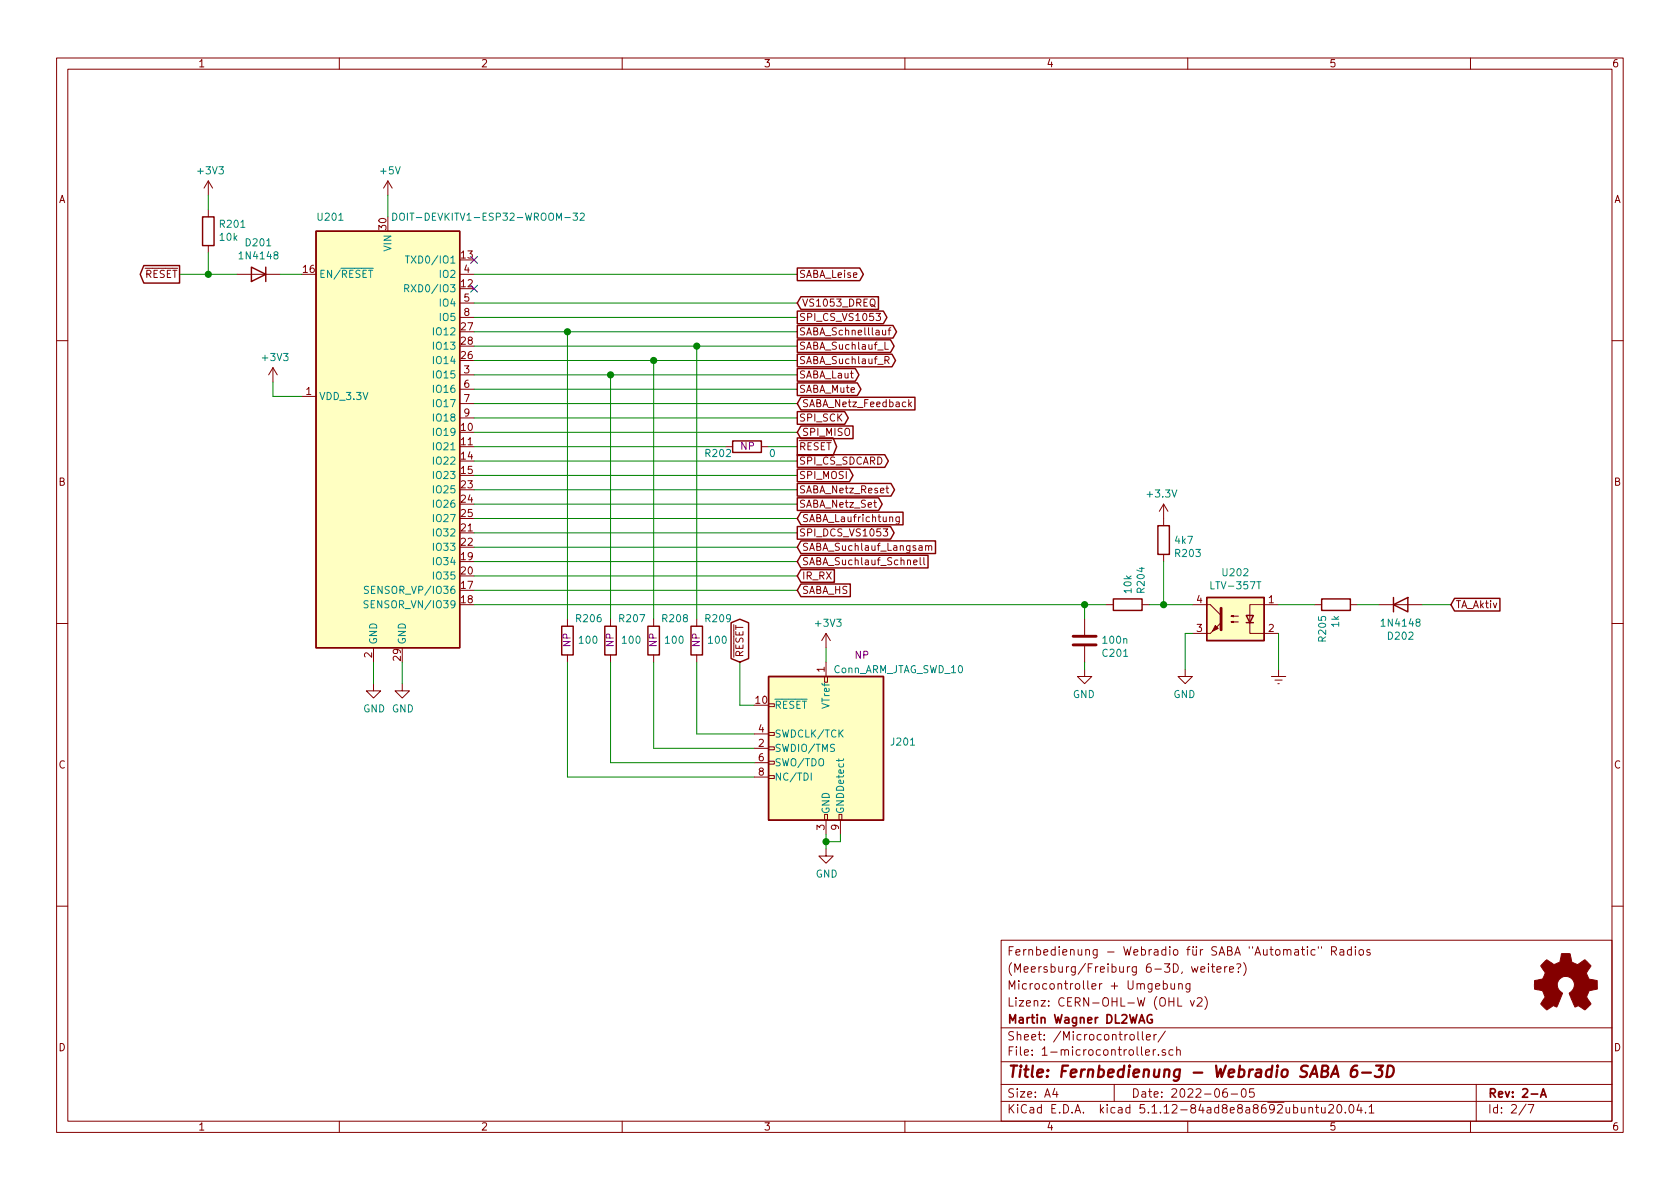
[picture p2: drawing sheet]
EESchema Schematic File Version 4
EELAYER 30 0
EELAYER END
$Descr A4 11693 8268
encoding utf-8
Sheet 2 7
Title "Fernbedienung - Webradio SABA 6-3D"
Date "2022-06-05"
Rev "2-A"
Comp "Martin Wagner DL2WAG"
Comment1 "Lizenz: CERN-OHL-W (OHL v2)"
Comment2 "Microcontroller + Umgebung"
Comment3 "(Meersburg/Freiburg 6-3D, weitere?)"
Comment4 "Fernbedienung - Webradio für SABA \"Automatic\" Radios"
$EndDescr
Text GLabel 1250 1900 0    50   Output ~ 0
~RESET
Wire Wire Line
	1950 1900 2100 1900
$Comp
L power:GND #PWR0209
U 1 1
P 2600 4750
F 0 "#PWR0209" H 2600 4500 50  0001 C CNN
F 1 "GND" H 2605 4577 50  0000 C CNN
F 2 "" H 2600 4750 50  0001 C CNN
F 3 "" H 2600 4750 50  0001 C CNN
	1    2600 4750
	1    0    0    -1  
$EndComp
$Comp
L power:GND #PWR0210
U 1 1
P 2800 4750
F 0 "#PWR0210" H 2800 4500 50  0001 C CNN
F 1 "GND" H 2805 4577 50  0000 C CNN
F 2 "" H 2800 4750 50  0001 C CNN
F 3 "" H 2800 4750 50  0001 C CNN
	1    2800 4750
	1    0    0    -1  
$EndComp
Wire Wire Line
	2600 4600 2600 4750
Wire Wire Line
	2800 4600 2800 4750
$Comp
L power:+3V3 #PWR0203
U 1 1
P 1900 2650
F 0 "#PWR0203" H 1900 2500 50  0001 C CNN
F 1 "+3V3" H 1915 2823 50  0000 C CNN
F 2 "" H 1900 2650 50  0001 C CNN
F 3 "" H 1900 2650 50  0001 C CNN
	1    1900 2650
	1    0    0    -1  
$EndComp
Wire Wire Line
	1900 2650 1900 2750
Wire Wire Line
	1900 2750 2100 2750
$Comp
L power:+5V #PWR0202
U 1 1
P 2700 1350
F 0 "#PWR0202" H 2700 1200 50  0001 C CNN
F 1 "+5V" H 2715 1523 50  0000 C CNN
F 2 "" H 2700 1350 50  0001 C CNN
F 3 "" H 2700 1350 50  0001 C CNN
	1    2700 1350
	1    0    0    -1  
$EndComp
Wire Wire Line
	2700 1350 2700 1500
$Comp
L Graphic:Logo_Open_Hardware_Small #LOGO201
U 1 1
P 10900 6850
F 0 "#LOGO201" H 10900 7125 50  0001 C CNN
F 1 "Logo_Open_Hardware_Small" H 10900 6625 50  0001 C CNN
F 2 "" H 10900 6850 50  0001 C CNN
F 3 "~" H 10900 6850 50  0001 C CNN
	1    10900 6850
	1    0    0    -1  
$EndComp
Text GLabel 5550 2900 2    50   Output ~ 0
SPI_SCK
Wire Wire Line
	5550 2900 3300 2900
Text GLabel 5550 3000 2    50   Input ~ 0
SPI_MISO
Wire Wire Line
	3300 3000 5550 3000
Text GLabel 5550 3700 2    50   Output ~ 0
SPI_DCS_VS1053
Text GLabel 5550 2200 2    50   Output ~ 0
SPI_CS_VS1053
Text GLabel 5550 2100 2    50   Input ~ 0
VS1053_DREQ
Wire Wire Line
	5550 2100 3300 2100
Wire Wire Line
	5550 2200 3300 2200
Wire Wire Line
	5550 3700 3300 3700
Text GLabel 5550 3200 2    50   Output ~ 0
SPI_CS_SDCARD
NoConn ~ 3300 1800
Wire Wire Line
	5550 1900 3300 1900
Wire Wire Line
	5550 2600 4250 2600
Wire Wire Line
	5550 3200 3300 3200
Text GLabel 5550 4000 2    50   Input ~ 0
IR_RX
Wire Wire Line
	5550 4000 3300 4000
Text GLabel 5550 4100 2    50   Input ~ 0
SABA_HS
Wire Wire Line
	5550 3900 3300 3900
Text GLabel 5550 2500 2    50   Output ~ 0
SABA_Suchlauf_R
Text GLabel 5550 2400 2    50   Output ~ 0
SABA_Suchlauf_L
Wire Wire Line
	3300 2300 3950 2300
Wire Wire Line
	3300 2400 4850 2400
Text GLabel 5550 2700 2    50   Output ~ 0
SABA_Mute
Text GLabel 5550 3500 2    50   Output ~ 0
SABA_Netz_Set
Text GLabel 5550 3600 2    50   Input ~ 0
SABA_Laufrichtung
Text GLabel 5550 3800 2    50   Input ~ 0
SABA_Suchlauf_Langsam
Text GLabel 5550 3900 2    50   Input ~ 0
SABA_Suchlauf_Schnell
Wire Wire Line
	5550 3400 3300 3400
Wire Wire Line
	5550 3500 3300 3500
Wire Wire Line
	5550 3600 3300 3600
Wire Wire Line
	5550 3800 3300 3800
Wire Wire Line
	5550 4100 3300 4100
$Comp
L Connector:Conn_ARM_JTAG_SWD_10 J201
U 1 1
P 5750 5200
F 0 "J201" H 5307 5246 50  0000 R CNN
F 1 "Conn_ARM_JTAG_SWD_10" H 5700 5750 50  0000 R CNN
F 2 "Connector_PinHeader_1.27mm:PinHeader_2x05_P1.27mm_Vertical" H 5750 5200 50  0001 C CNN
F 3 "http://infocenter.arm.com/help/topic/com.arm.doc.ddi0314h/DDI0314H_coresight_components_trm.pdf" V 5400 3950 50  0001 C CNN
F 4 "NP" H 5500 5850 50  0000 C CNN "Placement"
	1    5750 5200
	-1   0    0    -1  
$EndComp
Text GLabel 5150 4600 1    50   BiDi ~ 0
~RESET
$Comp
L power:+3V3 #PWR0205
U 1 1
P 5750 4500
F 0 "#PWR0205" H 5750 4350 50  0001 C CNN
F 1 "+3V3" H 5765 4673 50  0000 C CNN
F 2 "" H 5750 4500 50  0001 C CNN
F 3 "" H 5750 4500 50  0001 C CNN
	1    5750 4500
	1    0    0    -1  
$EndComp
$Comp
L power:GND #PWR0211
U 1 1
P 5750 5900
F 0 "#PWR0211" H 5750 5650 50  0001 C CNN
F 1 "GND" H 5755 5727 50  0000 C CNN
F 2 "" H 5750 5900 50  0001 C CNN
F 3 "" H 5750 5900 50  0001 C CNN
	1    5750 5900
	1    0    0    -1  
$EndComp
$Comp
L Device:R R206
U 1 1
P 3950 4450
F 0 "R206" H 3900 4300 50  0000 R CNN
F 1 "100" H 3880 4450 50  0000 R CNN
F 2 "Resistor_SMD:R_0603_1608Metric" V 3880 4450 50  0001 C CNN
F 3 "~" H 3950 4450 50  0001 C CNN
F 4 "NP" V 3950 4500 50  0000 R CNN "Placement"
	1    3950 4450
	-1   0    0    1   
$EndComp
$Comp
L Device:R R207
U 1 1
P 4250 4450
F 0 "R207" H 4200 4300 50  0000 R CNN
F 1 "100" H 4180 4450 50  0000 R CNN
F 2 "Resistor_SMD:R_0603_1608Metric" V 4180 4450 50  0001 C CNN
F 3 "~" H 4250 4450 50  0001 C CNN
F 4 "NP" V 4250 4500 50  0000 R CNN "Placement"
	1    4250 4450
	-1   0    0    1   
$EndComp
$Comp
L Device:R R209
U 1 1
P 4850 4450
F 0 "R209" H 4800 4300 50  0000 R CNN
F 1 "100" H 4780 4450 50  0000 R CNN
F 2 "Resistor_SMD:R_0603_1608Metric" V 4780 4450 50  0001 C CNN
F 3 "~" H 4850 4450 50  0001 C CNN
F 4 "NP" V 4850 4500 50  0000 R CNN "Placement"
	1    4850 4450
	-1   0    0    1   
$EndComp
$Comp
L Device:R R208
U 1 1
P 4550 4450
F 0 "R208" H 4500 4300 50  0000 R CNN
F 1 "100" H 4480 4450 50  0000 R CNN
F 2 "Resistor_SMD:R_0603_1608Metric" V 4480 4450 50  0001 C CNN
F 3 "~" H 4550 4450 50  0001 C CNN
F 4 "NP" V 4550 4500 50  0000 R CNN "Placement"
	1    4550 4450
	-1   0    0    1   
$EndComp
Wire Wire Line
	5750 5800 5750 5850
Wire Wire Line
	5850 5800 5850 5850
Wire Wire Line
	5850 5850 5750 5850
Connection ~ 5750 5850
Wire Wire Line
	5750 5850 5750 5900
Wire Wire Line
	5750 4600 5750 4500
Wire Wire Line
	5250 4900 5150 4900
Wire Wire Line
	5150 4900 5150 4600
Wire Wire Line
	5250 5100 4850 5100
Wire Wire Line
	4850 5100 4850 4600
Wire Wire Line
	5250 5200 4550 5200
Wire Wire Line
	4550 5200 4550 4600
Wire Wire Line
	5250 5300 4250 5300
Wire Wire Line
	4250 5300 4250 4600
Wire Wire Line
	5250 5400 3950 5400
Wire Wire Line
	3950 5400 3950 4600
Wire Wire Line
	3300 2500 4550 2500
Wire Wire Line
	3950 4300 3950 2300
Connection ~ 3950 2300
Wire Wire Line
	3950 2300 5550 2300
Wire Wire Line
	4250 4300 4250 2600
Connection ~ 4250 2600
Wire Wire Line
	4250 2600 3300 2600
Wire Wire Line
	4550 4300 4550 2500
Wire Wire Line
	4850 4300 4850 2400
Connection ~ 4850 2400
Wire Wire Line
	4850 2400 5550 2400
$Comp
L local:DOIT-DEVKITV1-ESP32-WROOM-32 U201
U 1 1
P 2700 2900
F 0 "U201" H 2300 4300 50  0000 C CNN
F 1 "DOIT-DEVKITV1-ESP32-WROOM-32" H 3400 4300 50  0000 C CNN
F 2 "local:DOIT-DEVKITV1-ESP32-WROOM-32" H 2900 650 50  0001 C CNN
F 3 "" H 2400 2950 50  0001 C CNN
F 4 "Doit ESP32 DEVKITV1 (Board mit ESP WROOM-32)" H 2700 2900 50  0001 C CNN "Bauteil"
	1    2700 2900
	1    0    0    -1  
$EndComp
Text GLabel 5550 2300 2    50   Output ~ 0
SABA_Schnelllauf
Wire Wire Line
	4550 2500 5550 2500
Connection ~ 4550 2500
Wire Wire Line
	5550 2700 3300 2700
NoConn ~ 3300 2000
Text GLabel 5550 3300 2    50   Output ~ 0
SPI_MOSI
Wire Wire Line
	5550 3300 3300 3300
Text GLabel 5550 1900 2    50   Output ~ 0
SABA_Leise
Text GLabel 5550 2600 2    50   Output ~ 0
SABA_Laut
Text GLabel 5550 3400 2    50   Output ~ 0
SABA_Netz_Reset
Text GLabel 5550 2800 2    50   Input ~ 0
SABA_Netz_Feedback
Wire Wire Line
	1650 1900 1450 1900
Text GLabel 5550 3100 2    50   Output ~ 0
~RESET
$Comp
L Device:R R201
U 1 1
P 1450 1600
F 0 "R201" H 1380 1554 50  0000 R CNN
F 1 "10k" H 1380 1645 50  0000 R CNN
F 2 "Resistor_SMD:R_0603_1608Metric" V 1380 1600 50  0001 C CNN
F 3 "~" H 1450 1600 50  0001 C CNN
F 4 "" V 1450 1600 50  0000 C CNN "Placement"
	1    1450 1600
	-1   0    0    1   
$EndComp
$Comp
L power:+3V3 #PWR0201
U 1 1
P 1450 1350
F 0 "#PWR0201" H 1450 1200 50  0001 C CNN
F 1 "+3V3" H 1465 1523 50  0000 C CNN
F 2 "" H 1450 1350 50  0001 C CNN
F 3 "" H 1450 1350 50  0001 C CNN
	1    1450 1350
	1    0    0    -1  
$EndComp
Wire Wire Line
	1450 1350 1450 1450
Wire Wire Line
	1450 1750 1450 1900
Connection ~ 1450 1900
Wire Wire Line
	1450 1900 1250 1900
$Comp
L Device:R R202
U 1 1
P 5200 3100
F 0 "R202" V 5150 3400 50  0000 R CNN
F 1 "0" V 5150 2950 50  0000 R CNN
F 2 "Resistor_SMD:R_0603_1608Metric" V 5130 3100 50  0001 C CNN
F 3 "~" H 5200 3100 50  0001 C CNN
F 4 "NP" V 5200 3150 50  0000 R CNN "Placement"
	1    5200 3100
	0    -1   -1   0   
$EndComp
$Comp
L Device:D D?
U 1 1
P 1800 1900
AR Path="/6008B538/612F9783" Ref="D?"  Part="1" 
AR Path="/60135668/612F9783" Ref="D?"  Part="1" 
AR Path="/5FFC49DA/612F9783" Ref="D201"  Part="1" 
F 0 "D201" H 1800 1683 50  0000 C CNN
F 1 "1N4148" H 1800 1774 50  0000 C CNN
F 2 "Diode_SMD:D_SOD-323F" H 1800 1900 50  0001 C CNN
F 3 "~" H 1800 1900 50  0001 C CNN
F 4 "0R" H 1800 1900 50  0001 C CNN "Bauteil"
F 5 "" H 1800 2000 50  0001 C CNN "Placement"
	1    1800 1900
	-1   0    0    1   
$EndComp
$Comp
L Device:R R205
U 1 1
P 9300 4200
AR Path="/5FFC49DA/618FB8CA" Ref="R205"  Part="1" 
AR Path="/6002EA57/618FB8CA" Ref="R?"  Part="1" 
AR Path="/60135668/618FB8CA" Ref="R?"  Part="1" 
AR Path="/6044FE50/618FB8CA" Ref="R?"  Part="1" 
F 0 "R205" H 9230 4109 50  0000 R CNN
F 1 "1k" H 9230 4200 50  0000 R CNN
F 2 "Resistor_SMD:R_0603_1608Metric" V 9230 4200 50  0001 C CNN
F 3 "~" H 9300 4200 50  0001 C CNN
F 4 "" V 9300 4250 50  0000 R CNN "Placement"
	1    9300 4200
	0    1    -1   0   
$EndComp
$Comp
L Isolator:LTV-357T U?
U 1 1
P 8600 4300
AR Path="/60135668/618FB8D7" Ref="U?"  Part="1" 
AR Path="/6044FE50/618FB8D7" Ref="U?"  Part="1" 
AR Path="/5FFC49DA/618FB8D7" Ref="U202"  Part="1" 
F 0 "U202" H 8600 4625 50  0000 C CNN
F 1 "LTV-357T" H 8600 4534 50  0000 C CNN
F 2 "Package_SO:SO-4_4.4x3.6mm_P2.54mm" H 8400 4100 50  0001 L CIN
F 3 "https://www.buerklin.com/medias/sys_master/download/download/h91/ha0/8892020588574.pdf" H 8600 4300 50  0001 L CNN
F 4 "Lite-On LTV-357T" H 8600 4300 50  0001 C CNN "Bauteil"
	1    8600 4300
	-1   0    0    -1  
$EndComp
$Comp
L power:+3.3V #PWR?
U 1 1
P 8100 3600
AR Path="/60135668/618FB8E1" Ref="#PWR?"  Part="1" 
AR Path="/6044FE50/618FB8E1" Ref="#PWR?"  Part="1" 
AR Path="/5FFC49DA/618FB8E1" Ref="#PWR0204"  Part="1" 
F 0 "#PWR0204" H 8100 3450 50  0001 C CNN
F 1 "+3.3V" H 8115 3773 50  0000 C CNN
F 2 "" H 8100 3600 50  0001 C CNN
F 3 "" H 8100 3600 50  0001 C CNN
	1    8100 3600
	-1   0    0    -1  
$EndComp
$Comp
L power:GND #PWR?
U 1 1
P 8250 4650
AR Path="/60135668/618FB8E7" Ref="#PWR?"  Part="1" 
AR Path="/6044FE50/618FB8E7" Ref="#PWR?"  Part="1" 
AR Path="/5FFC49DA/618FB8E7" Ref="#PWR0207"  Part="1" 
F 0 "#PWR0207" H 8250 4400 50  0001 C CNN
F 1 "GND" H 8255 4477 50  0000 C CNN
F 2 "" H 8250 4650 50  0001 C CNN
F 3 "" H 8250 4650 50  0001 C CNN
	1    8250 4650
	-1   0    0    -1  
$EndComp
$Comp
L Device:R R203
U 1 1
P 8100 3750
AR Path="/5FFC49DA/618FB8EE" Ref="R203"  Part="1" 
AR Path="/6002EA57/618FB8EE" Ref="R?"  Part="1" 
AR Path="/60135668/618FB8EE" Ref="R?"  Part="1" 
AR Path="/6044FE50/618FB8EE" Ref="R?"  Part="1" 
F 0 "R203" H 8030 3659 50  0000 R CNN
F 1 "4k7" H 8030 3750 50  0000 R CNN
F 2 "Resistor_SMD:R_0603_1608Metric" V 8030 3750 50  0001 C CNN
F 3 "~" H 8100 3750 50  0001 C CNN
F 4 "" V 8100 3800 50  0000 R CNN "Placement"
	1    8100 3750
	-1   0    0    -1  
$EndComp
Wire Wire Line
	8100 3900 8100 4200
Wire Wire Line
	8300 4400 8250 4400
Wire Wire Line
	8250 4400 8250 4650
Wire Wire Line
	8300 4200 8100 4200
Wire Wire Line
	7550 4650 7550 4600
$Comp
L power:GND #PWR?
U 1 1
P 7550 4650
AR Path="/60135668/618FB8F9" Ref="#PWR?"  Part="1" 
AR Path="/6044FE50/618FB8F9" Ref="#PWR?"  Part="1" 
AR Path="/5FFC49DA/618FB8F9" Ref="#PWR0206"  Part="1" 
F 0 "#PWR0206" H 7550 4400 50  0001 C CNN
F 1 "GND" H 7555 4477 50  0000 C CNN
F 2 "" H 7550 4650 50  0001 C CNN
F 3 "" H 7550 4650 50  0001 C CNN
	1    7550 4650
	-1   0    0    -1  
$EndComp
Wire Wire Line
	7550 4300 7550 4200
$Comp
L Device:C C?
U 1 1
P 7550 4450
AR Path="/6002EA57/618FB902" Ref="C?"  Part="1" 
AR Path="/6008B538/618FB902" Ref="C?"  Part="1" 
AR Path="/60135668/618FB902" Ref="C?"  Part="1" 
AR Path="/6044FE50/618FB902" Ref="C?"  Part="1" 
AR Path="/5FFC49DA/618FB902" Ref="C201"  Part="1" 
F 0 "C201" H 7665 4541 50  0000 L CNN
F 1 "100n" H 7665 4450 50  0000 L CNN
F 2 "Capacitor_SMD:C_0603_1608Metric" H 7588 4300 50  0001 C CNN
F 3 "~" H 7550 4450 50  0001 C CNN
F 4 "" H 7665 4359 50  0000 L CNN "Placement"
F 5 "WE 885382206004" H 7550 4450 50  0001 C CNN "Bauteil"
	1    7550 4450
	1    0    0    1   
$EndComp
$Comp
L Device:R R204
U 1 1
P 7850 4200
AR Path="/5FFC49DA/618FB909" Ref="R204"  Part="1" 
AR Path="/6002EA57/618FB909" Ref="R?"  Part="1" 
AR Path="/60135668/618FB909" Ref="R?"  Part="1" 
AR Path="/6044FE50/618FB909" Ref="R?"  Part="1" 
F 0 "R204" H 7780 4109 50  0000 R CNN
F 1 "10k" H 7780 4200 50  0000 R CNN
F 2 "Resistor_SMD:R_0603_1608Metric" V 7780 4200 50  0001 C CNN
F 3 "~" H 7850 4200 50  0001 C CNN
F 4 "" V 7850 4250 50  0000 R CNN "Placement"
	1    7850 4200
	0    -1   1    0   
$EndComp
Wire Wire Line
	8100 4200 8000 4200
Connection ~ 8100 4200
Wire Wire Line
	7700 4200 7550 4200
Connection ~ 7550 4200
Wire Wire Line
	3300 4200 7550 4200
$Comp
L power:Earth #PWR?
U 1 1
P 8900 4650
AR Path="/6002EA57/61921B5A" Ref="#PWR?"  Part="1" 
AR Path="/5FFC49DA/61921B5A" Ref="#PWR0208"  Part="1" 
F 0 "#PWR0208" H 8900 4400 50  0001 C CNN
F 1 "Earth" H 8900 4500 50  0001 C CNN
F 2 "" H 8900 4650 50  0001 C CNN
F 3 "~" H 8900 4650 50  0001 C CNN
	1    8900 4650
	1    0    0    -1  
$EndComp
Wire Wire Line
	8900 4400 8900 4650
Wire Wire Line
	8900 4200 9150 4200
Text GLabel 10100 4200 2    50   Input ~ 0
TA_Aktiv
$Comp
L Device:D D?
U 1 1
P 9750 4200
AR Path="/6008B538/6119AAD9" Ref="D?"  Part="1" 
AR Path="/60135668/6119AAD9" Ref="D?"  Part="1" 
AR Path="/5FFC49DA/6119AAD9" Ref="D202"  Part="1" 
F 0 "D202" H 9750 3983 50  0000 C CNN
F 1 "1N4148" H 9750 4074 50  0000 C CNN
F 2 "Diode_SMD:D_SOD-323F" H 9750 4200 50  0001 C CNN
F 3 "~" H 9750 4200 50  0001 C CNN
F 4 "ON 1N4148WS" H 9750 4200 50  0001 C CNN "Bauteil"
	1    9750 4200
	1    0    0    -1  
$EndComp
Wire Wire Line
	9450 4200 9600 4200
Wire Wire Line
	9900 4200 10100 4200
Wire Wire Line
	3300 2800 5550 2800
Wire Wire Line
	5550 3100 5350 3100
Wire Wire Line
	5050 3100 3300 3100
$EndSCHEMATC
